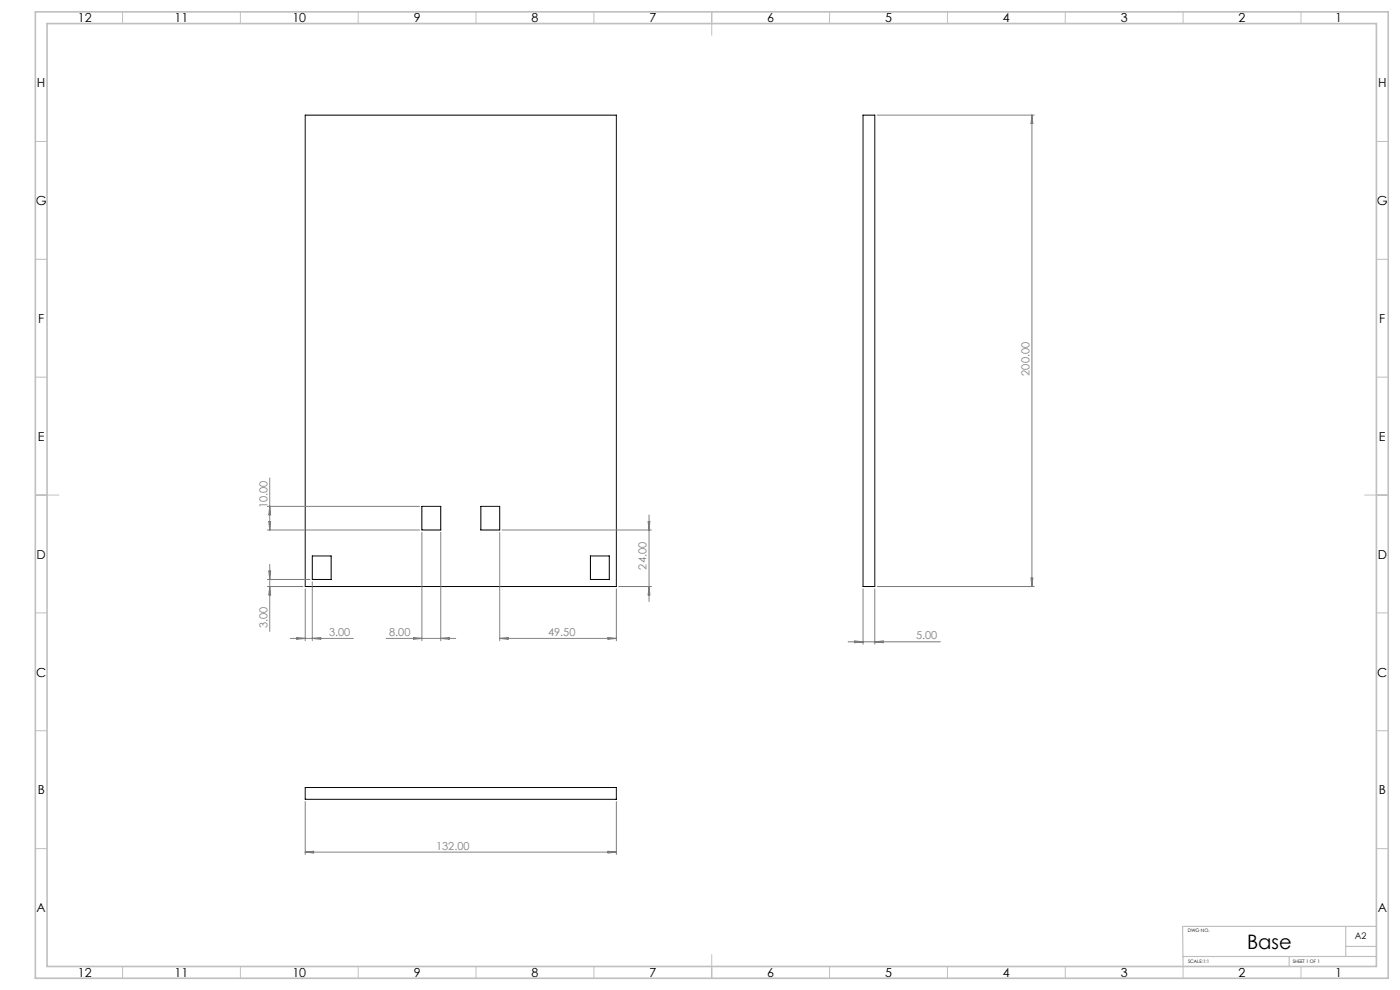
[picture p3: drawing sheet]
<svg xmlns="http://www.w3.org/2000/svg" width="594mm" height="420mm" viewBox="0 0 594 420" stroke-linecap="round" stroke-linejoin="round" font-family="sans-serif">
<path d="M129.5 48.8h132v200h-132zM366.2 48.8h5v200h-5zM179 214.8h8v10h-8zM204 214.8h8v10h-8zM132.5 235.8h8v10h-8zM250.5 235.8h8v10h-8zM129.5 334.1h132v5h-132z" fill="none" stroke="#000" stroke-width=".42"/>
<g fill="none" stroke="#808080" stroke-width=".42">
<path d="M372.2 48.8h66.6M437.8 48.8v200M437.8 48.8l.4 3.6h-.8zM113.5 214.8h64.5M114.4 202.8v22M114.4 214.8l.4 3.6h-.7zM275.4 218.5v36.7M113.5 224.8h64.5M114.1 221.3h.7l-.4 3.5zM114.4 239.5v28.3M179 225.8v46M187 225.8v46"/>
<path d="M212 225.8v46M213 224.8h63.4M275 221.3h.7l-.3 3.5zM113.5 248.8h15M113.5 245.8h18M114.1 242.3h.7l-.4 3.5zM114.4 248.8l.4 3.6h-.7zM129.5 249.8v22M132.5 246.8v25M261.5 249.8v22M262.5 248.8h13.9M275.4 248.8l.3 3.6h-.7z"/>
<path d="M366.2 249.8v23.5M371.2 249.8v23.5M372.2 248.8h66.6M437.4 245.3h.8l-.4 3.5zM123.2 270.8h26.7M125.9 270.5l3.6 .3-3.6 .4zM132.5 270.8l3.6-.3v.7zM163.8 270.8h29.6M175.4 270.5l3.6 .3-3.6 .4zM187 270.8l3.6-.3v.7zM212 270.8h49.5M212 270.8l3.6-.3v.7z"/>
<path d="M258 270.5l3.5 .3-3.5 .4zM359.8 272.3h39.2M362.6 271.9l3.6 .4-3.6 .4zM371.2 272.3l3.5-.4v.8zM129.5 340.1v22.4M261.5 340.1v22.4M129.5 361.5h132M129.5 361.5l3.6-.4v.8zM258 361.1l3.5 .4-3.5 .4z"/>
</g>
<g fill="none" stroke="#c0c0c0" stroke-width=".42">
<path d="M52 5v5M102 5v5M152 5v5M202 5v5M252 5v5M302 5v10M352 5v5M402 5v5M452 5v5M502 5v5M552 5v5M15 60h5"/>
<path d="M584 60h5M15 110h5M584 110h5M15 160h5M584 160h5M15 210h10M579 210h10M15 260h5M584 260h5M15 310h5M584 310h5M15 360h5"/>
<path d="M584 360h5M52 410v5M102 410v5M152 410v5M202 410v5M252 410v5M302 405v10M352 410v5M402 410v5M452 410v5M502 410v5M552 410v5"/>
</g>
<path d="M501.8 393l.2 17M502 393h82M571 393v12.8M502 405.8h82M547 405.8v4.2M571 401.5h13" fill="none" stroke="#c0c0c0" stroke-width=".5"/>
<path d="M15 5h574v410h-574zM20 10h564v400h-564z" fill="none" stroke="#c0c0c0" stroke-width=".7"/>
<text font-size="8.5" x="529.1" y="402.7">Base</text>
<g font-size="5.3">
<text x="33.1" y="9.5">12</text>
<text x="74.1" y="9.5">11</text>
<text x="124.1" y="9.5">10</text>
<text x="175.5" y="9.5">9</text>
<text x="225.5" y="9.5">8</text>
<text x="275.5" y="9.5">7</text>
<text x="325.5" y="9.5">6</text>
<text x="375.5" y="9.5">5</text>
<text x="425.5" y="9.5">4</text>
<text x="475.5" y="9.5">3</text>
<text x="525.5" y="9.5">2</text>
<text x="566.5" y="9.5">1</text>
<text x="15.7" y="37">H</text>
<text x="584.7" y="37">H</text>
<text x="15.2" y="87">G</text>
<text x="584.2" y="87">G</text>
<text x="16.2" y="137">F</text>
<text x="585.2" y="137">F</text>
<text x="16.1" y="187">E</text>
<text x="585.1" y="187">E</text>
<text x="15.5" y="237">D</text>
<text x="584.5" y="237">D</text>
<text x="15.4" y="287">C</text>
<text x="584.4" y="287">C</text>
<text x="16" y="337">B</text>
<text x="585" y="337">B</text>
<text x="15.5" y="387">A</text>
<text x="584.5" y="387">A</text>
<text x="33.1" y="414.5">12</text>
<text x="74.1" y="414.5">11</text>
<text x="124.1" y="414.5">10</text>
<text x="175.5" y="414.5">9</text>
<text x="225.5" y="414.5">8</text>
<text x="275.5" y="414.5">7</text>
<text x="325.5" y="414.5">6</text>
<text x="375.5" y="414.5">5</text>
<text x="425.5" y="414.5">4</text>
<text x="475.5" y="414.5">3</text>
<text x="525.5" y="414.5">2</text>
<text x="566.5" y="414.5">1</text>
</g>
<g font-size="4.7" fill="#808080">
<text x="436.8" y="159.3" transform="rotate(-90 436.8 159.3)">200.00</text>
<text x="113.5" y="215.7" transform="rotate(-90 113.5 215.7)">10.00</text>
<text x="274.4" y="241.6" transform="rotate(-90 274.4 241.6)">24.00</text>
<text x="113.5" y="266.5" transform="rotate(-90 113.5 266.5)">3.00</text>
<text x="139.6" y="269.8">3.00</text>
<text x="165.1" y="269.8">8.00</text>
<text x="232.5" y="269.8">49.50</text>
<text x="388.7" y="271.3">5.00</text>
<text x="185" y="360.5">132.00</text>
</g>
<text font-size="3.9" x="574.9" y="398.5">A2</text>
<g font-size="2">
<text x="504" y="395.5">DWG NO.</text>
<text x="504.1" y="408.6">SCALE:1:1</text>
<text x="548.5" y="408.6">SHEET 1 OF 1</text>
</g>
</svg>
